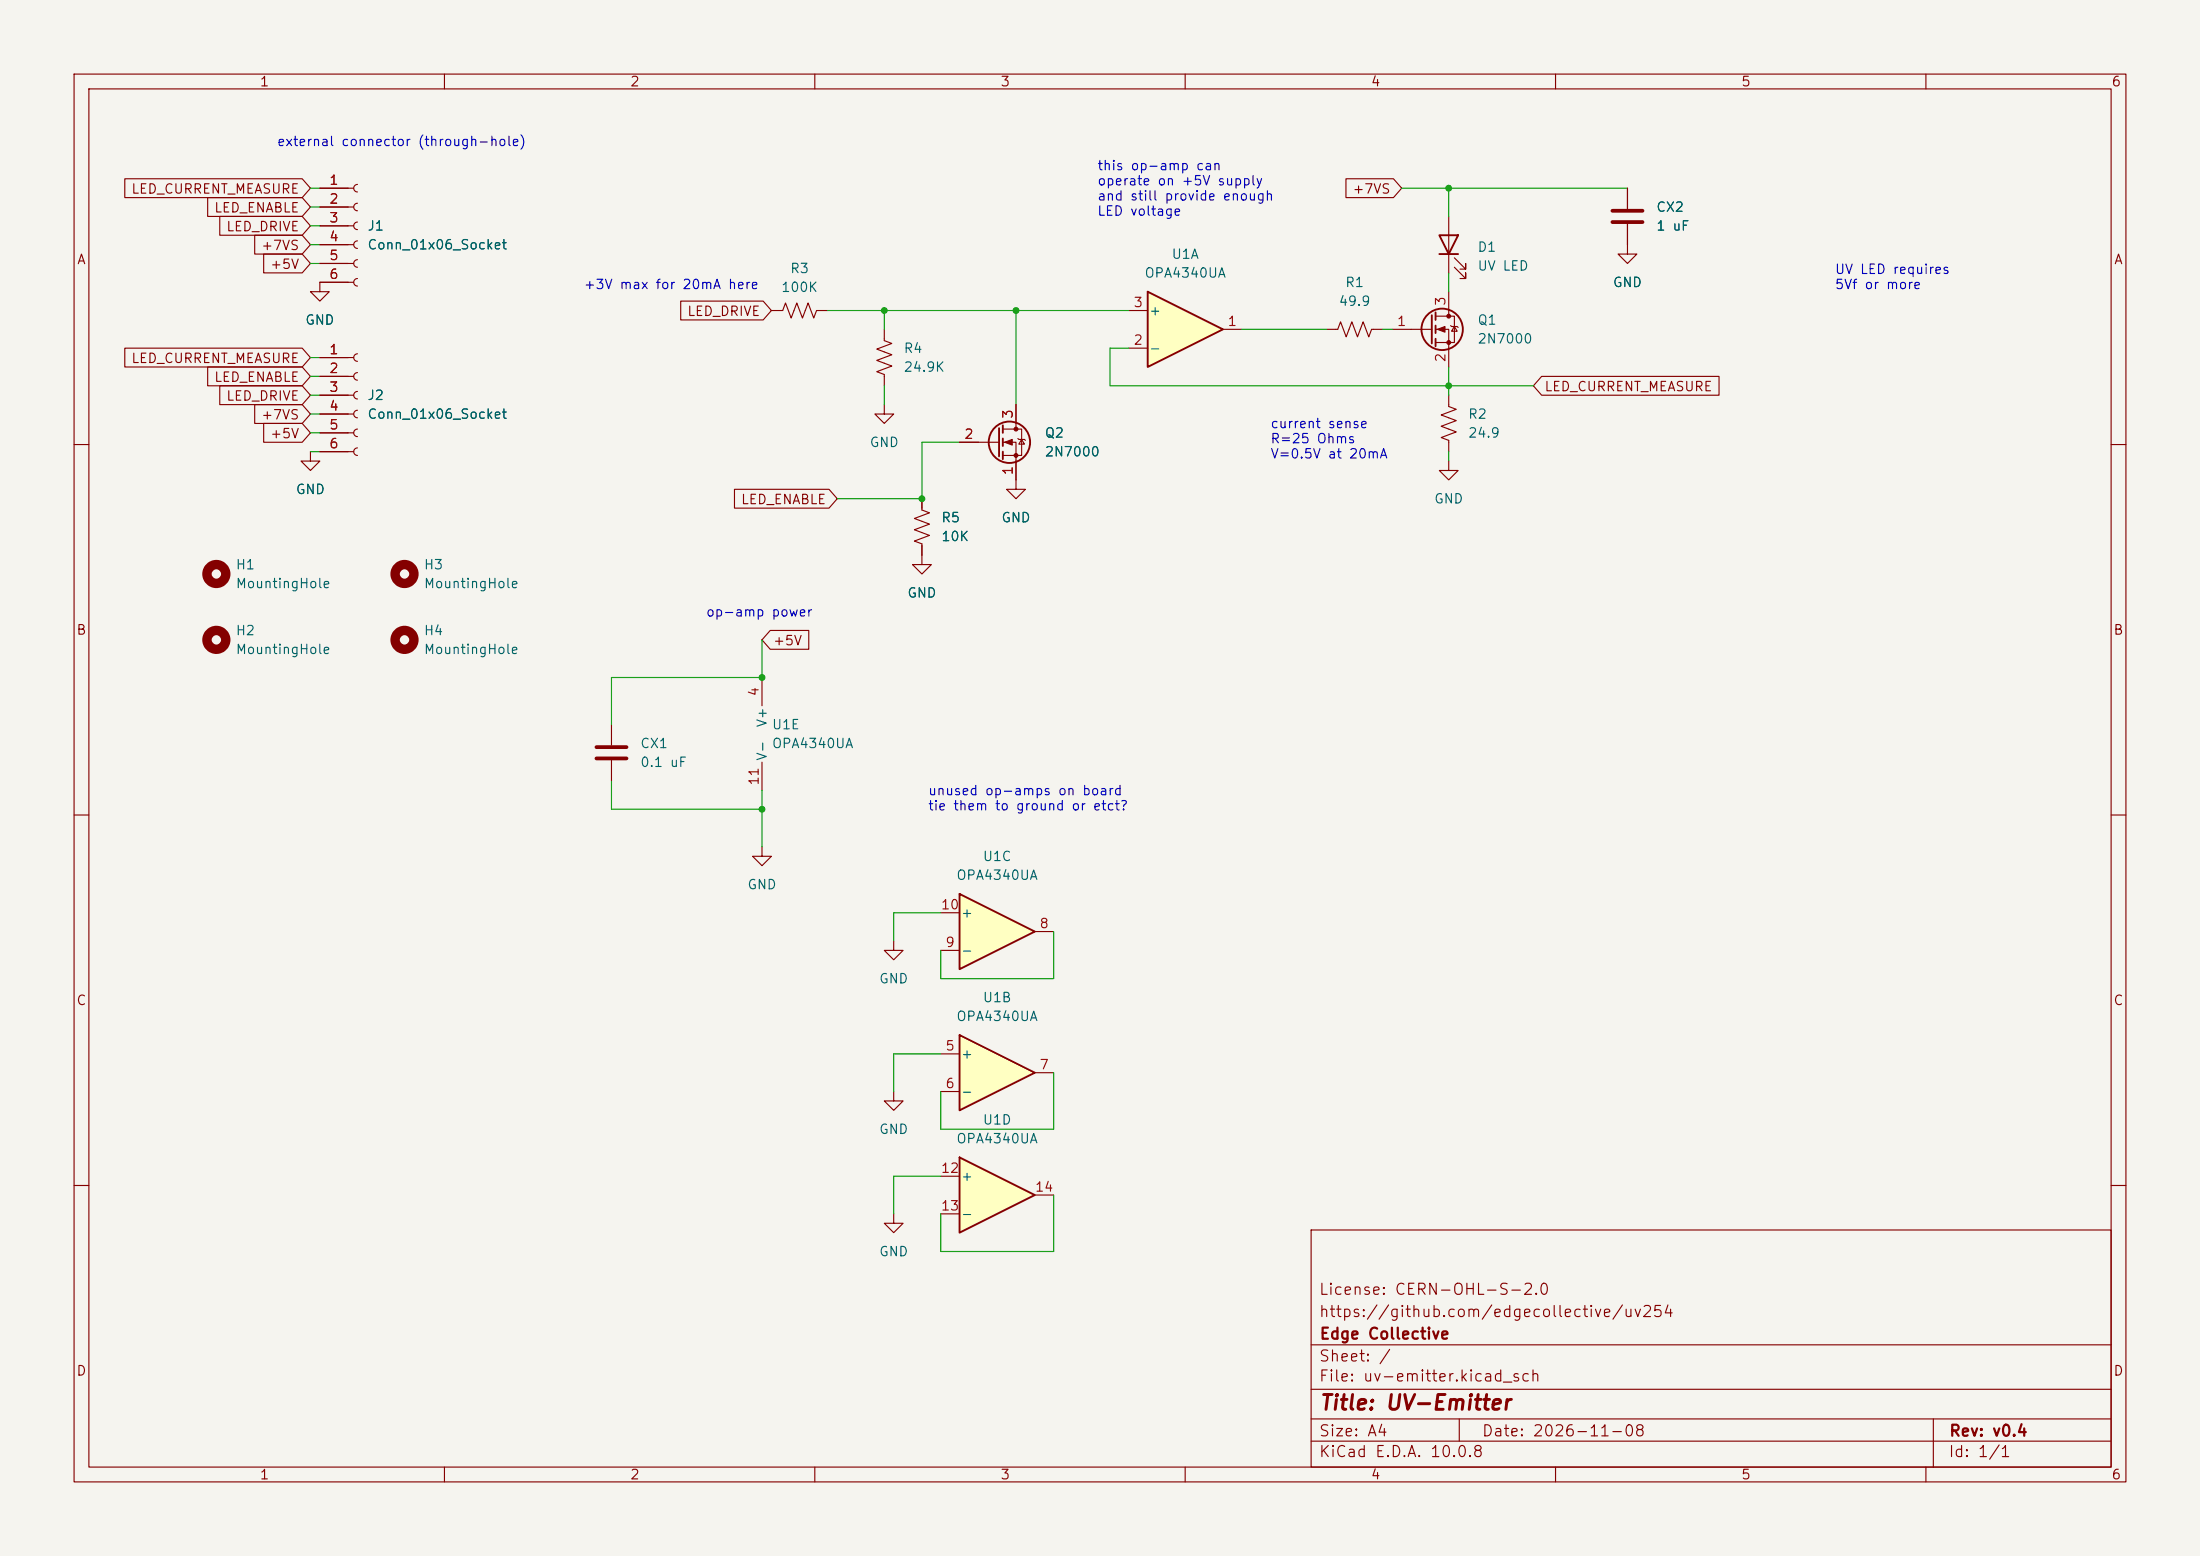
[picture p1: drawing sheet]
<svg xmlns="http://www.w3.org/2000/svg" width="297mm" height="210mm" viewBox="0 0 297 210" stroke-linecap="round" stroke-linejoin="round" font-family="sans-serif">
<path d="M0 0h297v210h-297z" fill="#f5f4ef" stroke="#f5f4ef" stroke-width=".14"/>
<g fill="none" stroke="#840000" stroke-width=".15">
<path d="M10 10h277v190h-277zM12 12h273v186h-273zM60 10v2M110 10v2M160 10v2M210 10v2M260 10v2M195.6 29.2v7.6M196.3 36.1l1.6 1.5v-.8v.8h-.8M196.3 34.8l1.6 1.5v-.7v.7h-.8M10 60h2M41.9 61v1.2h1.3l-1.3 1.3-1.3-1.3h1.3"/>
<path d="M285 60h2M10 110h2M285 110h2M10 160h2M177 166h108v32h-108zM285 160h2M60 198v2M110 198v2M160 198v2M177 194.5h108M177 191.5h108M177 187.5h108"/>
<path d="M177 181.5h108M197 191.5v3M210 198v2M260 198v2M261 191.5v6.5"/>
</g>
<path d="M194.3 31.8h2.5l-1.2 2.5zM194.3 34.3h2.5" fill="none" stroke="#840000" stroke-width=".25"/>
<circle cx="29.2" cy="86.4" r="1.27" fill="none" stroke="#840000" stroke-width="1.3"/>
<path d="M154.9 39.4l10.2 5.1-10.2 5z" fill="#ffffc2"/>
<path d="M154.9 39.4l10.2 5.1-10.2 5z" fill="none" stroke="#840000" stroke-width=".25"/>
<path d="M152.4 47h2.5M152.4 41.9h2.5M165.1 44.5h2.5M102.9 114.3v1.3h1.2l-1.2 1.2-1.3-1.2h1.3M120.6 147.3v1.3h1.3l-1.3 1.3-1.2-1.3h1.2M120.6 163.8v1.3h1.3l-1.3 1.3-1.2-1.3h1.2" fill="none" stroke="#840000" stroke-width=".15"/>
<path d="M129.5 156.2l10.2 5.1-10.2 5.1z" fill="#ffffc2"/>
<g fill="none" stroke="#840000" stroke-width=".25">
<path d="M193.3 42.5v3.9M193.8 42.2v1M193.8 43.9v1.1M193.8 45.7v1M129.5 156.2l10.2 5.1-10.2 5.1z"/>
<circle cx="194.7" cy="44.4" r="2.79"/>
</g>
<path d="M195.6 39.4v3.3M179.1 44.5h1.5l.4-1.1 .7 2.1 .8-2.1 .8 2.1 .7-2.1 .8 2.1 .4-1h1.5M188 44.5h5.3M193.8 42.7h2.5v3.5h-2.5M193.8 44.5h1.8v5M195.8 43.9l.2 .2h.7l.1 .1M196.3 44.1l.4 .6h-.7zM102.9 91.4v3.9M102.9 102.9v3.8M127 158.8h2.5M127 163.8h2.5M139.7 161.3h2.5" fill="none" stroke="#840000" stroke-width=".15"/>
<g fill="#840000" stroke="#840000" stroke-width=".15">
<path d="M194.1 44.5l1-.4v.7z"/>
<circle cx="195.6" cy="42.7" r=".25"/>
<circle cx="195.6" cy="46.2" r=".25"/>
</g>
<path d="M129.5 139.7l10.2 5.1-10.2 5.1z" fill="#ffffc2"/>
<path d="M129.5 139.7l10.2 5.1-10.2 5.1z" fill="none" stroke="#840000" stroke-width=".25"/>
<path d="M127 142.2h2.5M127 147.3h2.5M139.7 144.8h2.5" fill="none" stroke="#840000" stroke-width=".15"/>
<path d="M129.5 120.7l10.2 5-10.2 5.1z" fill="#ffffc2"/>
<g fill="none" stroke="#840000" stroke-width=".25">
<path d="M134.9 57.8v3.8M135.4 57.4v1M135.4 59.2v1M135.4 61v1M129.5 120.7l10.2 5-10.2 5.1z"/>
<circle cx="136.3" cy="59.7" r="2.79"/>
</g>
<g fill="none" stroke="#840000" stroke-width=".15">
<path d="M16.8 24.1h24l1.1 1.3-1.1 1.3h-24zM28 26.7h12.8l1.1 1.2-1.1 1.3h-12.8zM29.7 29.2h11.1l1.1 1.3-1.1 1.3h-11.1zM34.4 31.7h6.4l1.1 1.3-1.1 1.3h-6.4zM35.6 34.3h5.2l1.1 1.3-1.1 1.2h-5.2zM43.2 25.4h4.6M43.2 27.9h4.6M43.2 30.5h4.6M43.2 33h4.6M43.2 35.6h4.6M47.8 38.1h-4.6v1.3h1.2l-1.2 1.2-1.3-1.2h1.3M48.3 24.9a.51 .51 0 0 0-.5 .5 .51 .51 0 0 0 .5 .5"/>
<path d="M48.3 27.4a.51 .51 0 0 0-.5 .5 .51 .51 0 0 0 .5 .5M48.3 30a.51 .51 0 0 0-.5 .5 .51 .51 0 0 0 .5 .5M48.3 32.5a.51 .51 0 0 0-.5 .5 .51 .51 0 0 0 .5 .5M48.3 35.1a.51 .51 0 0 0-.5 .5 .51 .51 0 0 0 .5 .5M48.3 37.6a.51 .51 0 0 0-.5 .5 .51 .51 0 0 0 .5 .5M181.7 24.1h6.4l1.1 1.3-1.1 1.3h-6.4zM219.7 30.2v4.1h1.3l-1.3 1.3-1.3-1.3h1.3M219.7 25.4v2.8M16.8 47h24l1.1 1.3-1.1 1.2h-24zM28 49.5h12.8l1.1 1.3-1.1 1.3h-12.8zM29.7 52.1h11.1l1.1 1.2-1.1 1.3h-11.1zM34.4 54.6h6.4l1.1 1.3-1.1 1.3h-6.4z"/>
<path d="M35.6 57.1h5.2l1.1 1.3-1.1 1.3h-5.2zM43.2 48.3h4.6M43.2 50.8h4.6M43.2 53.3h4.6M43.2 55.9h4.6M43.2 58.4h4.6M48.3 47.8a.51 .51 0 0 0-.5 .5 .51 .51 0 0 0 .5 .5M48.3 50.3a.51 .51 0 0 0-.5 .5 .51 .51 0 0 0 .5 .5M48.3 52.8a.51 .51 0 0 0-.5 .5 .51 .51 0 0 0 .5 .5M48.3 55.4a.51 .51 0 0 0-.5 .5 .51 .51 0 0 0 .5 .5M48.3 57.9a.51 .51 0 0 0-.5 .5 .51 .51 0 0 0 .5 .5M91.9 40.6h11.1l1.1 1.3-1.1 1.3h-11.1z"/>
<path d="M104.1 41.9h1.6l.3-1 .8 2 .8-2 .7 2 .8-2 .8 2 .3-1h1.6M119.4 54.6v1.3h1.2l-1.2 1.3-1.3-1.3h1.3M119.4 44.5v1.5l1 .4-2 .7 2 .8-2 .7 2 .8-2 .8 1 .3v1.6M129.5 59.7h5.4M135.4 57.9h2.5v3.6h-2.5M135.4 59.7h1.8v6.3h1.2l-1.2 1.3-1.3-1.3h1.3M137.2 54.6v3.3M137.4 59.2l.1 .1h.8l.1 .1M137.9 59.3l.4 .6h-.8zM195.6 53.3v1.6l1 .3-2 .8 2 .8-2 .7 2 .8-2 .8 1 .3v1.6M208.1 50.8h24v2.5h-24l-1.1-1.2zM43.2 61h4.6"/>
<path d="M48.3 60.5a.51 .51 0 0 0-.5 .5 .51 .51 0 0 0 .5 .5M99.2 66h12.7l1.1 1.3-1.1 1.3h-12.7zM124.5 67.3v1.5l1 .4-2.1 .8 2.1 .7-2.1 .8 2.1 .8-2.1 .7 1.1 .4v2.8h1.2l-1.2 1.3-1.3-1.3h1.3M195.6 62.2v1.3h1.2l-1.2 1.3-1.3-1.3h1.3M82.5 97.8v2.8M104 85.1h5.2v2.5h-5.2l-1.1-1.2zM82.5 102.6v2.8M120.6 127v1.3h1.3l-1.3 1.2-1.2-1.2h1.2M127 128.3h2.5M127 123.2h2.5M139.7 125.7h2.5"/>
</g>
<path d="M217.7 28.4h4M217.7 30h4M80.5 100.8h4.1M80.5 102.4h4.1" fill="none" stroke="#840000" stroke-width=".51"/>
<g fill="#840000" stroke="#840000" stroke-width=".15">
<path d="M135.6 59.7l1.1-.4v.8z"/>
<circle cx="137.2" cy="57.9" r=".25"/>
<circle cx="137.2" cy="61.5" r=".25"/>
</g>
<g fill="none" stroke="#840000" stroke-width="1.3">
<circle cx="29.2" cy="77.5" r="1.27"/>
<circle cx="54.6" cy="77.5" r="1.27"/>
<circle cx="54.6" cy="86.4" r="1.27"/>
</g>
<g fill="none" stroke="#009600" stroke-width=".15">
<path d="M41.9 25.4h1.3M41.9 35.6h1.3M41.9 33h1.3M41.9 27.9h1.3M41.9 30.5h1.3M189.2 25.4h30.5M195.6 25.4v3.8M195.6 36.8v2.6M41.9 55.9h1.3M41.9 48.3h1.3M41.9 50.8h1.3M41.9 53.3h1.3"/>
<path d="M41.9 58.4h1.3M111.8 41.9h40.6M119.4 41.9v2.6M119.4 52.1v2.5M129.5 59.7h-5v7.6h-11.5M137.2 41.9v12.7M152.4 47h-2.5v5.1h57.1M167.6 44.5h11.5M186.7 44.5h1.3M195.6 49.5v3.8M41.9 61h1.3M195.6 61v1.2"/>
<path d="M102.9 86.4v5h-20.4v6.4M82.5 105.4v3.8h20.4M102.9 106.7v7.6M127 123.2h-6.4v3.8M142.2 125.7v6.4h-15.2v-3.8M127 142.2h-6.4v5.1M127 158.8h-6.4v5M142.2 144.8v7.6h-15.2v-5.1M142.2 161.3v7.6h-15.2v-5.1"/>
</g>
<g fill="#009600">
<circle cx="195.6" cy="52.1" r=".46"/>
<circle cx="124.5" cy="67.3" r=".46"/>
<circle cx="137.2" cy="41.9" r=".46"/>
<circle cx="195.6" cy="25.4" r=".46"/>
<circle cx="102.9" cy="109.2" r=".46"/>
<circle cx="119.4" cy="41.9" r=".46"/>
<circle cx="102.9" cy="91.4" r=".46"/>
</g>
<text font-size="2" fill="#840000" x="178" y="190.8">Title: UV-Emitter</text>
<g font-size="1.5" fill="#840000">
<text x="178" y="178.1">https://github.com/edgecollective/uv254</text>
<text x="178" y="175.1">License: CERN-OHL-S-2.0</text>
<text x="178" y="184.1">Sheet: /</text>
<text x="178" y="181.1">Edge Collective</text>
<text x="178" y="186.8">File: uv-emitter.kicad_sch</text>
<text x="178" y="197">KiCad E.D.A. 10.0.8</text>
<text x="178" y="194.2">Size: A4</text>
<text x="200" y="194.2">Date: 2026-11-08</text>
<text x="263" y="197">Id: 1/1</text>
<text x="263" y="194.2">Rev: v0.4</text>
</g>
<g font-size="1.3" fill="#840000">
<text x="35" y="12">1</text>
<text x="85" y="12">2</text>
<text x="135" y="12">3</text>
<text x="185" y="12">4</text>
<text x="235" y="12">5</text>
<text x="285" y="12">6</text>
<text x="17.6" y="26.5">LED_CURRENT_MEASURE</text>
<text x="28.8" y="29">LED_ENABLE</text>
<text x="182.5" y="26.5">+7VS</text>
<text x="10.3" y="36">A</text>
<text x="30.5" y="31.5">LED_DRIVE</text>
<text x="35.2" y="34.1">+7VS</text>
<text x="285.3" y="36">A</text>
<text x="36.4" y="36.6">+5V</text>
<text x="92.7" y="43">LED_DRIVE</text>
<text x="17.6" y="49.3">LED_CURRENT_MEASURE</text>
<text x="28.8" y="51.9">LED_ENABLE</text>
<text x="208.4" y="53.1">LED_CURRENT_MEASURE</text>
<text x="30.5" y="54.4">LED_DRIVE</text>
<text x="35.2" y="56.9">+7VS</text>
<text x="36.4" y="59.5">+5V</text>
<text x="99.9" y="68.4">LED_ENABLE</text>
<text x="10.2" y="86">B</text>
<text x="104.3" y="87.4">+5V</text>
<text x="285.2" y="86">B</text>
<text x="10.2" y="136">C</text>
<text x="285.2" y="136">C</text>
<text x="10.2" y="186">D</text>
<text x="285.2" y="186">D</text>
<text x="35" y="200">1</text>
<text x="85" y="200">2</text>
<text x="135" y="200">3</text>
<text x="185" y="200">4</text>
<text x="235" y="200">5</text>
<text x="285" y="200">6</text>
</g>
<g font-size="1.3" fill="#0000c2">
<text x="37.3" y="20">external connector (through-hole)</text>
<text x="148.1" y="23.3">this op-amp can</text>
<text x="148.1" y="25.3">operate on +5V supply</text>
<text x="148.1" y="27.4">and still provide enough</text>
<text x="148.1" y="29.4">LED voltage</text>
<text x="78.7" y="39.3">+3V max for 20mA here</text>
<text x="247.6" y="37.3">UV LED requires</text>
<text x="247.6" y="39.3">5Vf or more</text>
<text x="171.4" y="58.1">current sense</text>
<text x="171.4" y="60.2">R=25 Ohms</text>
<text x="171.4" y="62.2">V=0.5V at 20mA</text>
<text x="95.2" y="83.5">op-amp power</text>
<text x="125.2" y="107.7">unused op-amps on board</text>
<text x="125.2" y="109.7">tie them to ground or etct?</text>
</g>
<g font-size="1.3" fill="#a90000">
<text x="44.4" y="25.3">1</text>
<text x="44.4" y="27.8">2</text>
<text x="44.4" y="30.3">3</text>
<text x="44.4" y="32.9">4</text>
<text x="44.4" y="35.4">5</text>
<text x="44.4" y="38">6</text>
<text x="152.9" y="41.8">3</text>
<text x="195.4" y="41.4" transform="rotate(-90 195.4 41.4)">3</text>
<text x="152.9" y="46.9">2</text>
<text x="165.6" y="44.3">1</text>
<text x="188.5" y="44.3">1</text>
<text x="44.4" y="48.1">1</text>
<text x="44.4" y="50.7">2</text>
<text x="44.4" y="53.2">3</text>
<text x="195.4" y="49" transform="rotate(-90 195.4 49)">2</text>
<text x="44.4" y="55.7">4</text>
<text x="44.4" y="58.3">5</text>
<text x="130.1" y="59.6">2</text>
<text x="137" y="56.6" transform="rotate(-90 137 56.6)">3</text>
<text x="44.4" y="60.8">6</text>
<text x="137" y="64.2" transform="rotate(-90 137 64.2)">1</text>
<text x="102.7" y="94.1" transform="rotate(-90 102.7 94.1)">4</text>
<text x="102.7" y="106.1" transform="rotate(-90 102.7 106.1)">11</text>
<text x="126.9" y="123.1">10</text>
<text x="140.2" y="125.6">8</text>
<text x="127.5" y="128.1">9</text>
<text x="127.5" y="142.1">5</text>
<text x="127.5" y="147.2">6</text>
<text x="140.2" y="144.6">7</text>
<text x="126.9" y="158.6">12</text>
<text x="139.6" y="161.2">14</text>
<text x="126.9" y="163.7">13</text>
</g>
<g font-size="1.3" fill="#006464">
<text x="223.5" y="28.9">CX2</text>
<text x="49.5" y="31.4">J1</text>
<text x="49.5" y="34">Conn_01x06_Socket</text>
<text x="158.1" y="35.3">U1A</text>
<text x="199.4" y="34.3">D1</text>
<text x="223.5" y="31.4">1 uF</text>
<text x="105.4" y="39.7">100K</text>
<text x="106.6" y="37.2">R3</text>
<text x="154.4" y="37.8">OPA4340UA</text>
<text x="180.6" y="41.6">49.9</text>
<text x="181.5" y="39.1">R1</text>
<text x="199.4" y="36.8">UV LED</text>
<text x="217.6" y="39.1">GND</text>
<text x="41.1" y="44.1">GND</text>
<text x="121.9" y="48">R4</text>
<text x="155" y="48">-</text>
<text x="155" y="42.9">+</text>
<text x="199.4" y="44.1">Q1</text>
<text x="199.4" y="46.7">2N7000</text>
<text x="121.9" y="50.5">24.9K</text>
<text x="49.5" y="54.3">J2</text>
<text x="49.5" y="56.8">Conn_01x06_Socket</text>
<text x="141" y="59.4">Q2</text>
<text x="198.1" y="56.8">R2</text>
<text x="198.1" y="59.4">24.9</text>
<text x="117.3" y="60.7">GND</text>
<text x="141" y="61.9">2N7000</text>
<text x="39.8" y="67">GND</text>
<text x="127" y="70.8">R5</text>
<text x="135.1" y="70.8">GND</text>
<text x="193.5" y="68.3">GND</text>
<text x="31.7" y="77.2">H1</text>
<text x="57.1" y="77.2">H3</text>
<text x="127" y="73.4">10K</text>
<text x="31.7" y="79.7">MountingHole</text>
<text x="57.1" y="79.7">MountingHole</text>
<text x="122.4" y="81">GND</text>
<text x="31.7" y="86.1">H2</text>
<text x="31.7" y="88.6">MountingHole</text>
<text x="57.1" y="86.1">H4</text>
<text x="57.1" y="88.6">MountingHole</text>
<text x="86.3" y="101.3">CX1</text>
<text x="103.8" y="98.3" transform="rotate(-90 103.8 98.3)">V+</text>
<text x="104.1" y="98.8">U1E</text>
<text x="104.1" y="101.3">OPA4340UA</text>
<text x="86.3" y="103.8">0.1 uF</text>
<text x="103.8" y="102.8" transform="rotate(-90 103.8 102.8)">V-</text>
<text x="129" y="119.1">OPA4340UA</text>
<text x="132.6" y="116.5">U1C</text>
<text x="100.8" y="120.3">GND</text>
<text x="129.6" y="124.2">+</text>
<text x="129.6" y="129.2">-</text>
<text x="118.6" y="133">GND</text>
<text x="132.6" y="135.6">U1B</text>
<text x="129" y="138.1">OPA4340UA</text>
<text x="129.6" y="143.2">+</text>
<text x="129.6" y="148.3">-</text>
<text x="118.6" y="153.4">GND</text>
<text x="129" y="154.6">OPA4340UA</text>
<text x="132.6" y="152.1">U1D</text>
<text x="129.6" y="159.7">+</text>
<text x="129.6" y="164.8">-</text>
<text x="118.6" y="169.9">GND</text>
</g>
</svg>
